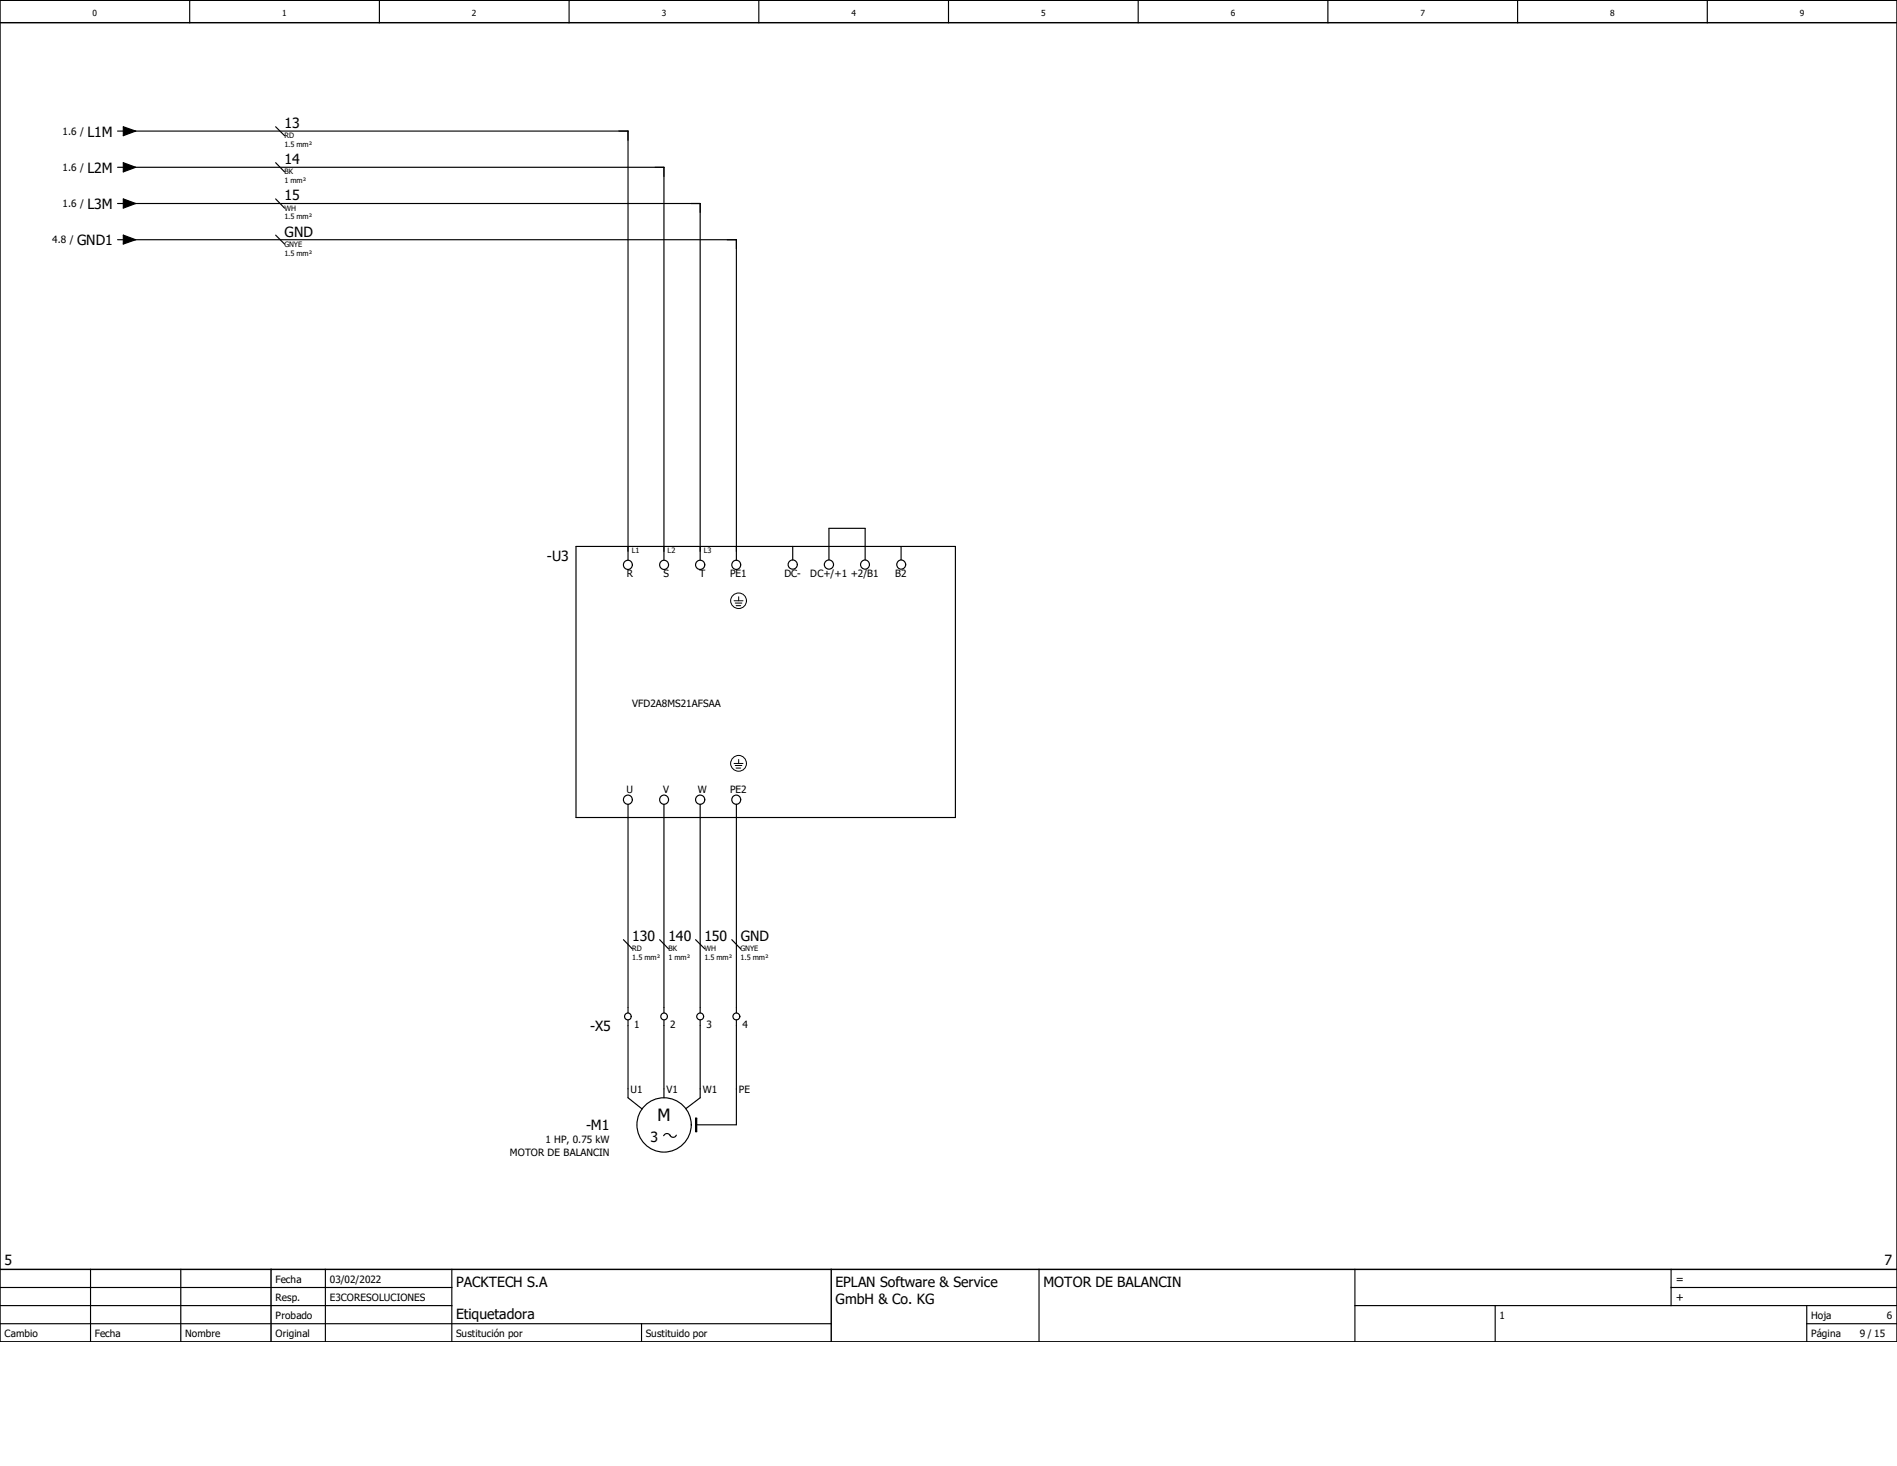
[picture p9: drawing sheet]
<svg xmlns="http://www.w3.org/2000/svg" width="279mm" height="216mm" viewBox="0 0 279 216" stroke-linecap="round" stroke-linejoin="round" font-family="sans-serif">
<path d="M197.7 -.1l-197.7 197.7M0 169.2l40.1 28.4M0 197.5v.1" fill="none" stroke="#fff" stroke-width=".15"/>
<g fill="none" stroke="#000" stroke-width=".17">
<path d="M17.3 19.3h.9M18.2 18.7l1.8 .6-1.8 .7zM18.6 19.3h73.9v63.2M27.9 0v3.3M40.6 18.7l1.3 1.3M55.9 0v3.3M83.8 0v3.3M111.8 0v3.3M139.7 0v3.3M167.6 0v3.3M195.6 0v3.3M223.5 0v3.3"/>
<path d="M251.5 0v3.3M17.3 24.6h.9M17.3 30h.9M17.3 35.3h.9M18.2 24l1.8 .6-1.8 .7zM18.2 29.3l1.8 .7-1.8 .6zM18.2 34.6l1.8 .7-1.8 .6zM18.6 24.6h79.2v57.9M18.6 30h84.5v52.5M18.6 35.3h89.9v47.2M40.6 24l1.3 1.3M40.6 29.3l1.3 1.3"/>
<path d="M40.6 34.6l1.3 1.3M84.8 80.5h55.9v39.9h-55.9zM116.8 80.5v2M122.1 82.5v-4.7h5.3v4.7M132.7 80.5v2M92.5 118.4v30.8M97.8 118.4v30.8M103.1 118.4v30.8M108.5 118.4v30.8M91.8 138.4l1.3 1.3M97.2 138.4l1.3 1.3M102.4 138.4l1.4 1.3"/>
<path d="M107.8 138.4l1.3 1.3M92.5 150.2v11.5l2.1 1.6M97.8 150.2v11.5M103.1 150.2v11.5l-2.1 1.6M108.5 150.2v15.5h-6.1M97.7 167.3a.53 .53 0 0 1 .5-.4 .53 .53 0 0 1 .5 .4M98.7 167.2a.5 .5 0 0 0 .4 .3 .5 .5 0 0 0 .5-.3M102.4 164.7h.2v2h-.2zM0 194.9h122.4M0 192.3h66.5M0 189.6h66.5M13.3 186.9v10.7"/>
<path d="M26.6 186.9v10.7M47.9 186.9v10.7M66.5 186.9v10.7M94.5 194.9v2.7M153 186.9v10.7M199.6 192.3h79.8M199.6 186.9v10.7M220.2 192.3v5.3M246.1 189.6h33.3M246.1 186.9v5.4M266.1 194.9h13.3M266.1 192.3v5.3"/>
<circle cx="92.5" cy="83.2" r=".66"/>
<circle cx="97.8" cy="83.2" r=".67"/>
<circle cx="103.1" cy="83.2" r=".68"/>
<circle cx="108.4" cy="83.2" r=".66"/>
<circle cx="116.8" cy="83.1" r=".68"/>
<circle cx="122.1" cy="83.1" r=".68"/>
<circle cx="127.4" cy="83.1" r=".66"/>
<circle cx="132.7" cy="83.1" r=".67"/>
<circle cx="92.5" cy="117.8" r=".66"/>
<circle cx="97.8" cy="117.8" r=".67"/>
<circle cx="103.1" cy="117.8" r=".68"/>
<circle cx="108.4" cy="117.8" r=".66"/>
<circle cx="92.5" cy="149.7" r=".5"/>
<circle cx="97.8" cy="149.7" r=".5"/>
<circle cx="103.1" cy="149.7" r=".5"/>
<circle cx="108.5" cy="149.7" r=".51"/>
<circle cx="97.8" cy="165.7" r="4"/>
</g>
<path d="M0 3.3h279.4M0 0h279.4v197.6h-279.4zM0 186.9h279.4M39.9 186.9v10.7M122.4 186.9v10.7" fill="none" stroke="#000" stroke-width=".21"/>
<g fill="none" stroke="#000" stroke-width=".15">
<path d="M108.1 88.5h1.3M108.3 88.8h1M108.4 89.2h.7M108.8 87.9v.6M108.1 112.4h1.3M108.3 112.7h1M108.4 113.1h.7M108.8 111.8v.6"/>
<circle cx="108.8" cy="88.5" r="1.15"/>
<circle cx="108.8" cy="112.4" r="1.16"/>
</g>
<path d="M18.2 18.7l1.8 .6-1.8 .7zM18.2 24l1.8 .6-1.8 .7zM18.2 29.3l1.8 .7-1.8 .6zM18.2 34.6l1.8 .7-1.8 .6zM102.4 164.7h.2v2h-.2z" fill="#000"/>
<text font-size="2.5" x="96.8" y="165.1">M</text>
<g font-size="2.1">
<text x="12.9" y="20.1">L1M</text>
<text x="41.9" y="18.9">13</text>
<text x="12.9" y="25.4">L2M</text>
<text x="41.9" y="24.2">14</text>
<text x="41.9" y="29.5">15</text>
<text x="12.9" y="30.8">L3M</text>
<text x="41.9" y="34.8">GND</text>
<text x="11.3" y="36.1">GND1</text>
<text x="80.6" y="82.5">-U3</text>
<text x="93.1" y="138.6">130</text>
<text x="98.5" y="138.6">140</text>
<text x="103.8" y="138.6">150</text>
<text x="109.1" y="138.6">GND</text>
<text x="86.9" y="151.9">-X5</text>
<text x="86.3" y="166.5">-M1</text>
<text x="95.8" y="168.1">3</text>
<text x=".7" y="186.3">5</text>
<text x="67.2" y="189.6">PACKTECH S.A</text>
<text x="123.1" y="189.6">EPLAN Software &amp; Service</text>
<text x="153.7" y="189.6">MOTOR DE BALANCIN</text>
<text x="277.6" y="186.3">7</text>
<text x="67.2" y="194.3">Etiquetadora</text>
<text x="123.1" y="192.1">GmbH &amp; Co. KG</text>
</g>
<g font-size="1.6">
<text x="246.8" y="191.6">+</text>
<text x="246.8" y="188.9">=</text>
</g>
<g font-size="1.5">
<text x="9.2" y="19.9">1.6 /</text>
<text x="9.2" y="25.2">1.6 /</text>
<text x="7.7" y="35.9">4.8 /</text>
<text x="9.2" y="30.5">1.6 /</text>
<text x="92.3" y="85">R</text>
<text x="97.7" y="85">S</text>
<text x="103" y="85">T</text>
<text x="107.5" y="85">PE1</text>
<text x="115.5" y="85">DC-</text>
<text x="119.3" y="85">DC+/+1 +2/B1</text>
<text x="131.9" y="85">B2</text>
<text x="93.1" y="104.1">VFD2A8MS21AFSAA</text>
<text x="92.3" y="116.8">U</text>
<text x="97.7" y="116.8">V</text>
<text x="102.8" y="116.8">W</text>
<text x="107.5" y="116.8">PE2</text>
<text x="93.4" y="151.4">1</text>
<text x="98.7" y="151.4">2</text>
<text x="104.1" y="151.4">3</text>
<text x="109.3" y="151.4">4</text>
<text x="92.9" y="160.9">U1</text>
<text x="98.2" y="160.9">V1</text>
<text x="103.5" y="160.9">W1</text>
<text x="108.8" y="160.9">PE</text>
<text x="75.1" y="170.2">MOTOR DE BALANCIN</text>
<text x="80.3" y="168.4">1 HP, 0.75 kW</text>
<text x="40.6" y="191.6">Resp.</text>
<text x="40.6" y="188.9">Fecha</text>
<text x="48.6" y="191.6">E3CORESOLUCIONES</text>
<text x="48.6" y="188.9">03/02/2022</text>
<text x=".7" y="196.9">Cambio</text>
<text x="14" y="196.9">Fecha</text>
<text x="27.3" y="196.9">Nombre</text>
<text x="40.6" y="196.9">Original</text>
<text x="40.6" y="194.3">Probado</text>
<text x="67.2" y="196.9">Sustitución por</text>
<text x="95.1" y="196.9">Sustituido por</text>
<text x="220.8" y="194.3">1</text>
<text x="266.7" y="194.3">Hoja</text>
<text x="266.7" y="196.9">Página</text>
<text x="273.9" y="196.9">9 / 15</text>
<text x="277.9" y="194.3">6</text>
</g>
<g font-size="1.2">
<text x="13.6" y="2.4">0</text>
<text x="41.6" y="2.4">1</text>
<text x="69.5" y="2.4">2</text>
<text x="97.5" y="2.4">3</text>
<text x="125.4" y="2.4">4</text>
<text x="153.3" y="2.4">5</text>
<text x="181.3" y="2.4">6</text>
<text x="209.2" y="2.4">7</text>
<text x="237.2" y="2.4">8</text>
<text x="265.1" y="2.4">9</text>
</g>
<g font-size="1.1">
<text x="41.9" y="20.4">RD</text>
<text x="41.9" y="21.7">1.5 mm²</text>
<text x="41.9" y="25.7">BK</text>
<text x="41.9" y="27">1 mm²</text>
<text x="41.9" y="31">WH</text>
<text x="41.9" y="32.3">1.5 mm²</text>
<text x="41.9" y="36.3">GNYE</text>
<text x="41.9" y="37.6">1.5 mm²</text>
<text x="93" y="81.5">L1</text>
<text x="98.3" y="81.5">L2</text>
<text x="103.7" y="81.5">L3</text>
<text x="93.1" y="140.1">RD</text>
<text x="93.1" y="141.4">1.5 mm²</text>
<text x="98.5" y="140.1">BK</text>
<text x="98.5" y="141.4">1 mm²</text>
<text x="103.8" y="140.1">WH</text>
<text x="103.8" y="141.4">1.5 mm²</text>
<text x="109.1" y="140.1">GNYE</text>
<text x="109.1" y="141.4">1.5 mm²</text>
</g>
</svg>
